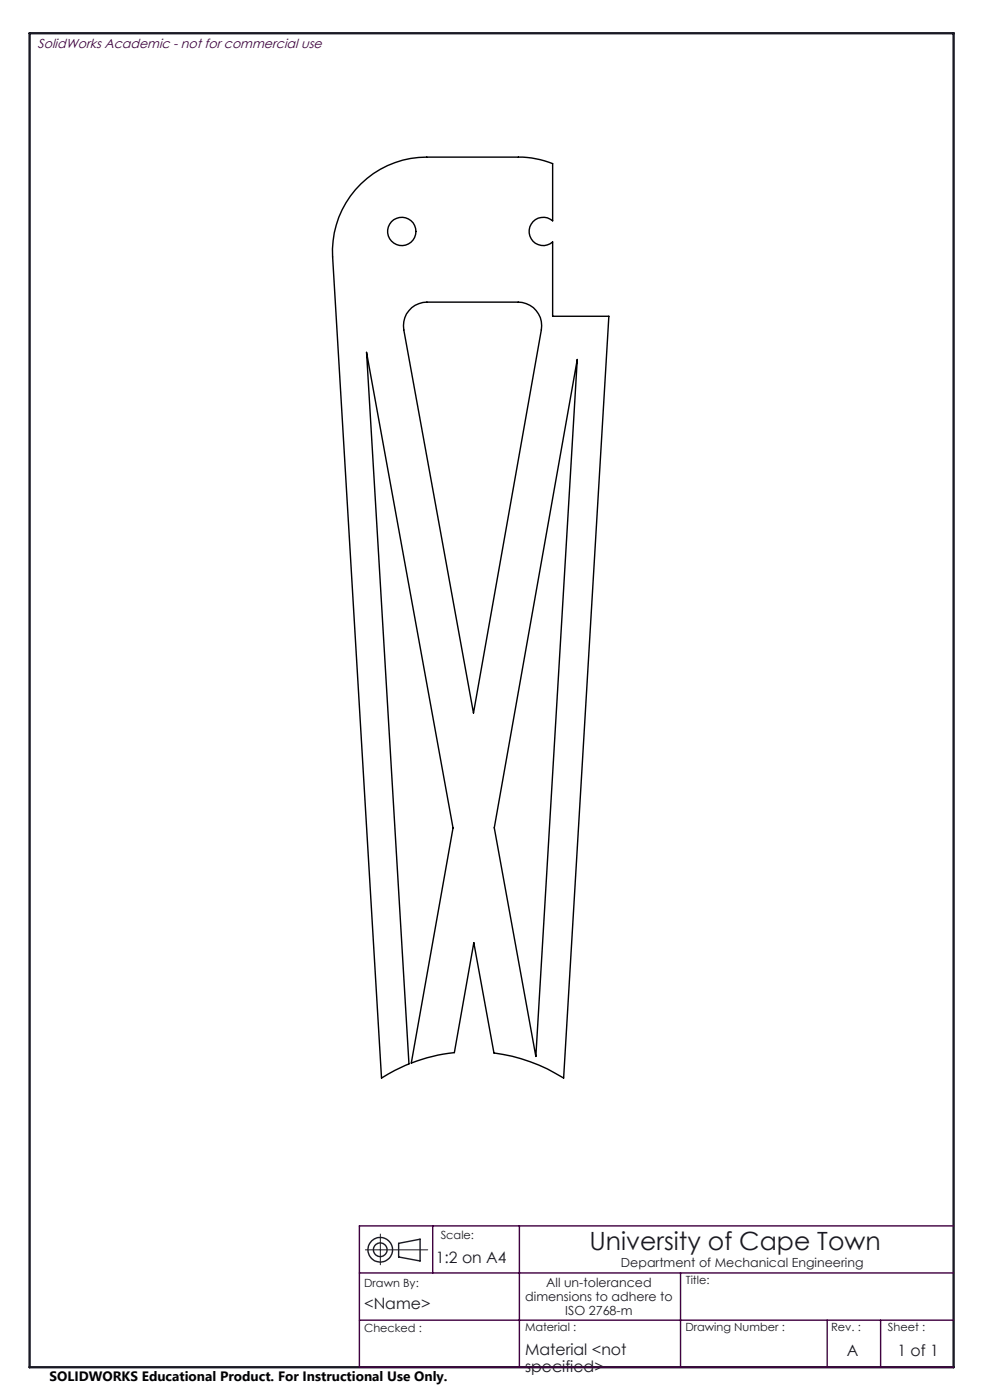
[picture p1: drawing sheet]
<svg xmlns="http://www.w3.org/2000/svg" width="210mm" height="297mm" viewBox="0 0 210 297" stroke-linecap="round" stroke-linejoin="round" font-family="sans-serif">
<g fill="none" stroke="#191924" stroke-width=".3">
<path d="M84.6 263.8l4.5-.9v4.6l-4.5-.8z"/>
<circle cx="80.7" cy="265.1" r="2.61"/>
<circle cx="80.7" cy="265.1" r="1.45"/>
</g>
<path d="M77.5 265.1h13.2M80.7 261.8v6.5" fill="none" stroke="#191924" stroke-width=".21"/>
<path d="M6.3 7.1h196v283h-196z" fill="none" stroke="#191924" stroke-width=".5"/>
<path d="M76.2 270h126.1M91.8 260.1v9.9M110.2 260.1v30M144.4 270v20.1M202.3 260.1h-126.1v30h126.1M76.2 280.1h126.1M175.5 280.1v10M186.8 280.1v10" fill="none" stroke="#400040" stroke-width=".3"/>
<g fill="none" stroke="#000" stroke-width=".3">
<path d="M76.6 39a19.9 19.9 0 0 1 13.9-5.7h19.5a20.1 20.1 0 0 1 7.2 1.4v12.1a3 3 0 0 0-4.1 .2 3 3 0 0 0 0 4.2 3 3 0 0 0 4.1 .1v15.8h12l-9.6 161.6a36.8 36.8 0 0 0-14.8-5.3l-4.3-23.4-4.1 23.3a36.5 36.5 0 0 0-9.2 2.2l8.9-49.9-18.3-100.8 8.9 150.9-3 1.4-2.8 1.6-10.3-174.2a19.9 19.9 0 0 1 6-15.5zM87.3 65.3a5.4 5.4 0 0 1 3.3-1.2h19.3a5 5 0 0 1 4.9 5.9l-14.4 81.3-14.7-81.3a5 5 0 0 1 1.6-4.7zM122.4 76.3l-8.7 147.8-8.9-48.5z"/>
<circle cx="85.2" cy="49.1" r="3"/>
</g>
<text font-size="5.3" fill="#191924" x="125" y="265.2">University of Cape Town</text>
<g font-size="3.3" fill="#191924">
<text x="92.5" y="267.9">1:2 on A4</text>
<text x="77.2" y="277.7">&lt;Name&gt;</text>
<text x="111.4" y="287.5">Material &lt;not</text>
<text x="179.6" y="287.7">A</text>
<text x="190.4" y="287.7">1 of 1</text>
<text x="111.4" y="291">specified&gt;</text>
</g>
<text font-size="2.9" x="10.5" y="292.9">SOLIDWORKS Educational Product. For Instructional Use Only.</text>
<text font-size="2.8" fill="#400040" x="8" y="10.1">SolidWorks Academic - not for commercial use</text>
<g font-size="2.7" fill="#191924">
<text x="131.7" y="268.7">Department of Mechanical Engineering</text>
<text x="111.4" y="275.9">dimensions to adhere to</text>
<text x="115.9" y="272.9">All un-toleranced</text>
<text x="119.9" y="278.9">ISO 2768-m</text>
</g>
<g font-size="2.4" fill="#191924">
<text x="93.5" y="262.9">Scale:</text>
<text x="77.2" y="272.9">Drawn By:</text>
<text x="145.5" y="272.3">Title:</text>
<text x="77.2" y="282.6">Checked :</text>
<text x="111.4" y="282.3">Material :</text>
<text x="145.4" y="282.3">Drawing Number :</text>
<text x="176.3" y="282.5">Rev. :</text>
<text x="188.3" y="282.3">Sheet :</text>
</g>
</svg>
